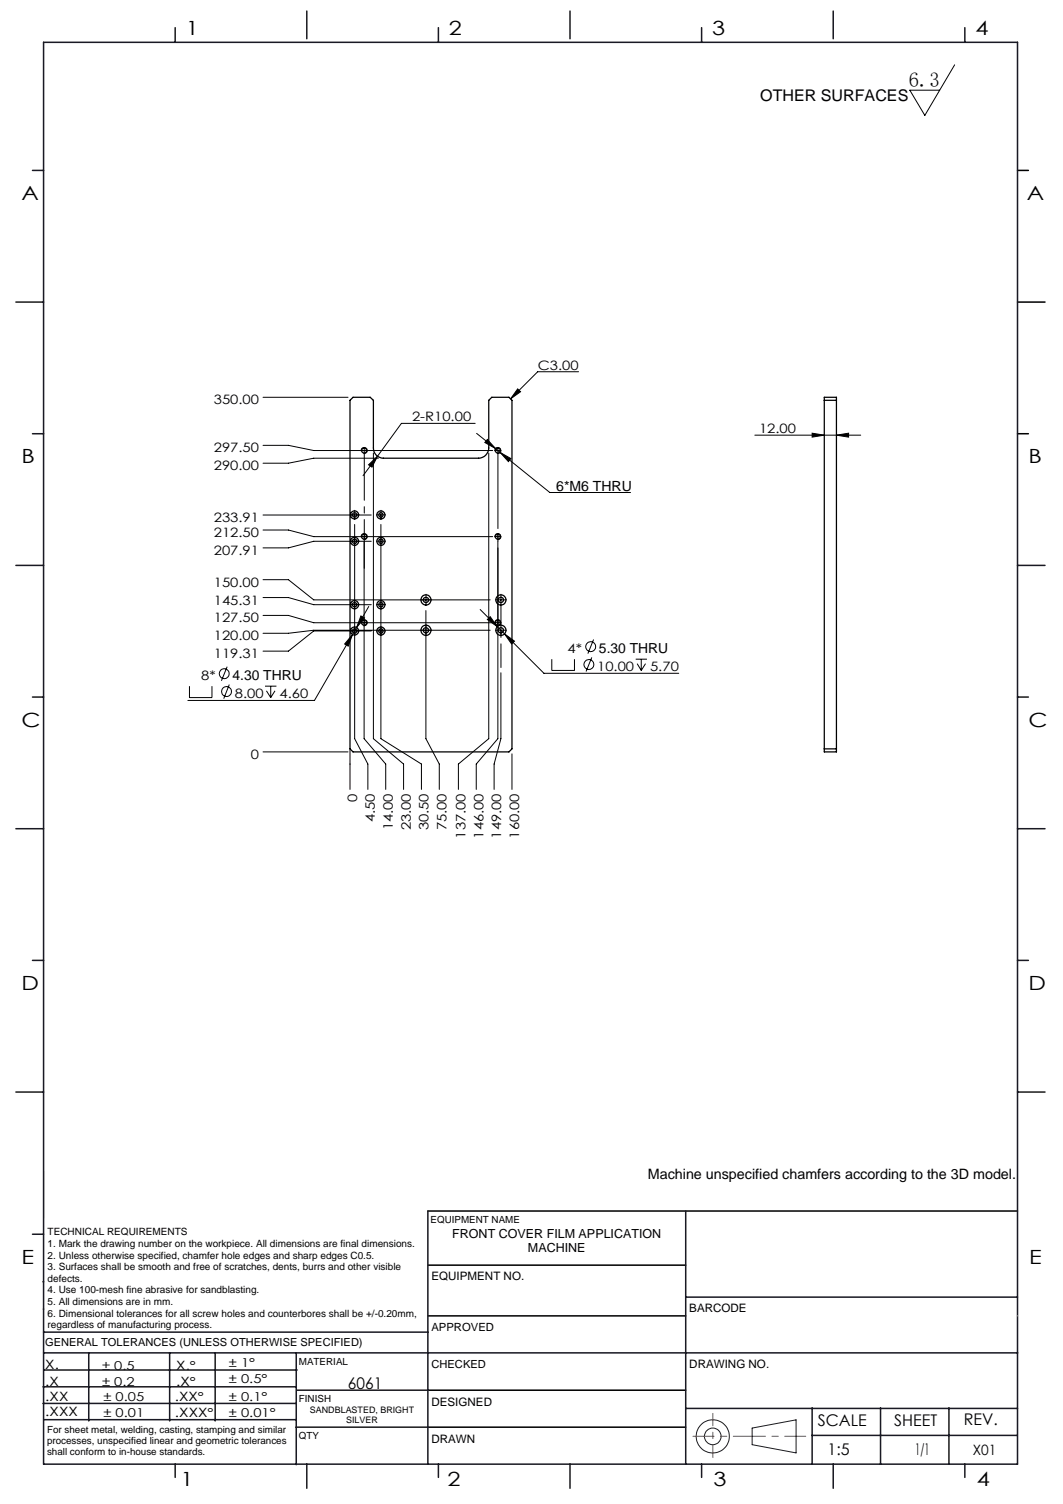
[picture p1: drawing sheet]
<svg xmlns="http://www.w3.org/2000/svg" width="210mm" height="297mm" viewBox="0 0 210 297" stroke-linecap="round" stroke-linejoin="round" font-family="sans-serif">
<g fill="none" stroke="#000" stroke-width=".2">
<path d="M188.6 12.8l-5.9 10-3-5h5.9M52 78.5h16.8M102.3 76.8l.5 .6-1.9 1.4zM114.3 73.4h-8.1l-5.3 5.4M52 87.9h5l5 1.1h35.3M71.4 89.1a.61 .61 0 0 1 .5-.7 .61 .61 0 0 1 .7 .7 .61 .61 0 0 1-.8 .5M71.9 88.9v.2M72.8 91.8l1.8-1.7-1.1 2.1zM73.8 89.5v56.4l5.9 5v5M74.6 90.1l-2.9 3.8M74.8 90.5h-12.8l-5 1h-5M93.9 83.6h-14.6l-4.7 6.5"/>
<path d="M94.2 85.6l3.7 3M96.3 86.8l1.6 1.8-2.1-1.2zM96.6 89.5v56.4l-6 5v5M97.8 89.1a.61 .61 0 0 1 .5-.7 .61 .61 0 0 1 .7 .7 .61 .61 0 0 1-.8 .5M97.9 88.6l.9 .8M98.2 89h.3M98.4 88.9v.2M98.8 89.4l2.1 1.2-.5 .6zM98.8 89.4l9.8 7.9h16M149.1 85.9h20.9M160.4 85.5l2.4 .4-2.4 .4zM165.2 85.9l2.4-.4v.8z"/>
<path d="M52 114.5h5l5 4h34.8M52 118h5l5 1.4h11.3M52 101.7h21.3M52 104.7h5l5 1.3h35.3M70.1 101.6v.2M70.1 103.6v42.3l2.6 5v5M71.4 106.1a.6 .6 0 0 1 .5-.7 .6 .6 0 0 1 .6 .6 .6 .6 0 0 1-.7 .5M71.9 107v38.9l4.3 5v5M71.9 105.9v.2M72.8 119.8l-2.4 4.1M73.3 106.9h-11.3l-5 1.3h-5M75.1 119.4h.3"/>
<path d="M75.1 106.9h.3M75.1 101.7h.3M75.2 103.6v42.3l8.1 5v5M75.2 101.6v.2M84.1 118.4v.2M97.8 106.1a.6 .6 0 0 1 .5-.7 .6 .6 0 0 1 .6 .6 .6 .6 0 0 1-.7 .5M98.2 106h.3M98.4 105.9v.2M98.4 107v38.9l-4.3 5v5M98.8 118.5h.3M99 118.4v.2M37.4 135.5v2.3h4.5v-2.3"/>
<path d="M44.9 131.7l-1.2 2.7M45.3 135.2l-1.1 2.8M52 121.5h5l5 1.5h35.3M52.4 135.5h2.2M52.6 136.4l.9 1.4M53.5 135.5v2.3M54.3 136.4l-.8 1.4M69.6 125.3l-.8 2.3-.7-.4zM69.6 125.3l-7.5 13h-25M70.4 123.9l-.8 1.4M71.3 121.6l.7 .4-1.6 1.9zM71.4 123.1a.6 .6 0 0 1 .5-.7 .6 .6 0 0 1 .6 .6 .6 .6 0 0 1-.7 .5"/>
<path d="M73.3 124.6h-11.3l-5 4h-5M75.1 124.6h.3M84.1 120.6v25.3l2.7 5v5M94.9 120.4l3.3 3.4M96.3 122.3l.5-.5 1.4 2zM96.8 124.5h-34.8l-5 .6h-5M97.8 123.1a.6 .6 0 0 1 .5-.7 .6 .6 0 0 1 .6 .6 .6 .6 0 0 1-.7 .5M98.2 123.8l9.3 9.2h26.6M98.2 123h.3M98.8 124.5h.3M99 124.4v.2M99 132.9v13l-1.4 5v5"/>
<path d="M99.7 125.2l1.9 1.4-.5 .6zM109 130.2v2.2h4.5v-2.2M116.9 129.8l-1.1 2.8M117.3 126.3l-1.2 2.8M125.6 130.2h2.2M125.9 131.1l.8 1.3M126.7 130.2v2.2M127.5 131.1l-.8 1.3M52 148.5h16.8M69.1 147.9v8M101.1 148.9v7"/>
<circle cx="44.3" cy="133" r=".98"/>
<circle cx="44.7" cy="136.6" r=".99"/>
<circle cx="116.4" cy="131.2" r=".98"/>
<circle cx="116.7" cy="127.7" r=".98"/>
</g>
<g fill="none" stroke="#191924" stroke-width=".2">
<path d="M8.6 231.2v9.4M148.6 282l8.7-1.6v6.5l-8.7-1.6z"/>
<circle cx="140.8" cy="283.7" r="3.3"/>
<circle cx="140.8" cy="283.7" r="1.64"/>
</g>
<g fill="none" stroke="#000" stroke-width=".2" stroke-dasharray="15.2 1.3 1.3 1.3">
<path d="M71.8 89h-.4M72 88.8v-.4M72.2 89h.4M98.2 89h-.4M98.4 88.8v-.4M98.4 89.2v34.2M98.6 89h.4M69.9 119.4h-.7M69.9 106.9h-.7M69.9 101.7h-.7M70.1 119.2v-.7M70.1 119.6v.7"/>
<path d="M70.1 106.7v-.7M70.1 107.1v.7M70.1 101.5v-.7M70.1 101.9v.7M70.3 119.4h.7M70.3 106.9h.7M70.3 101.7h.7M71.8 106h-.4M72 105.8v-.4M72 106.2v.4M72.2 106h.4M75.1 119.4h-.7"/>
<path d="M75.1 106.9h-.7M75.1 101.7h-.7M75.3 119.2v-.7M75.3 119.6v.7M75.3 106.7v-.7M75.3 107.1v.7M75.3 101.5v-.7M75.3 101.9v.7M75.5 119.4h.7M75.5 106.9h.7M75.5 101.7h.7M84 118.5h-.9"/>
<path d="M84.2 118.3v-.9M84.2 118.7v.9M84.4 118.5h.9M98.2 106h-.4M98.4 105.8v-.4M98.4 106.2v.4M98.6 106h.4M98.8 118.5h-.9M99 118.3v-.9M99.2 118.5h.9M69.9 124.6h-.7M70.1 124.4v-.7"/>
<path d="M70.1 124.8v.7M70.3 124.6h.7M71.8 123h-.4M72 122.8v-.4M72 123.2v.4M72.2 123h.4M75.1 124.6h-.7M75.3 124.4v-.7M75.3 124.8v.7M75.5 124.6h.7M84 124.5h-.9M84.2 124.3v-.9"/>
<path d="M84.2 124.7v.9M84.4 124.5h.9M98.2 123h-.4M98.4 122.8v-.4M98.4 123.2v.4M98.6 123h.4M98.8 124.5h-.9M99 124.3v-.9M99 124.7v.9M99.2 124.5h.9"/>
</g>
<path d="M99 118.7v13.1" fill="none" stroke="#000" stroke-width=".2" stroke-dasharray="15.2 1.3 1.3 1.3" stroke-dashoffset="10.6"/>
<path d="M72 89.2v23" fill="none" stroke="#000" stroke-width=".2" stroke-dasharray="15.2 1.3 1.3 1.3" stroke-dashoffset="5.6"/>
<path d="M201 33.7h2.2M201 59.7h5.4M201 85.7h2.2M84.5 239.1h116.5M84.6 259.9h50.9M84.6 249.8h50.9M84.6 274.5h50.9M84.5 281.8h51" fill="none" stroke="#000" stroke-width=".3"/>
<path d="M136.9 283.6h22.3" fill="none" stroke="#f00" stroke-width=".2" stroke-dasharray="6.3 1.3 1.3 1.3" stroke-dashoffset="2.2"/>
<path d="M140.8 287.8v-8.7" fill="none" stroke="#f00" stroke-width=".2" stroke-dasharray="6.3 1.3 1.3 1.3" stroke-dashoffset="3.9"/>
<g fill="none" stroke="#191924" stroke-width=".3">
<path d="M8.6 8.4h192.4v280.7h-192.4zM34.6 5.5v2.9M60.6 2.2v5.5M86.6 5.5v2.9M112.6 2.2v5.5M138.6 5.5v2.9M164.6 2.2v5.5M190.6 5.5v2.9M6.4 33.7h2.2M3.1 59.7h5.5M6.4 85.7h2.2M3.1 111.7h5.5"/>
<path d="M201 111.7h5.4M6.4 137.7h2.2M201 137.7h2.2M3.1 163.7h5.5M201 163.7h5.4M6.4 189.6h2.2M201 189.6h2.2M3.1 215.6h5.5M201 215.6h5.4M84.5 239.1v50M135.5 239.1v50M6.4 243.7h2.2"/>
<path d="M8.5 253.1h.1M8.6 258.5h.1M135.5 256.1h65.5M8.5 277.1h49.9M8.5 273.9h49.9M8.6 267.2h192.4M8.6 263.1h75.9M8.8 270.5h49.9M17.5 267.2v13.4M33.5 267.2v13.4M42.5 267.2v13.4M58.5 267.2v22"/>
<path d="M58.6 274.5h26M135.5 278.1h65.5M160.4 278v11.1M174 278v11.1M187.5 278v11.1M8.8 280.3h49.7M34.6 289.1v2.6M58.5 281.8h26M60.6 289.1v4.8M86.6 289.1v2.6M112.6 289.1v4.8M138.6 289.1v2.6"/>
<path d="M160.4 283.5h40.5M164.6 289.1v4.8M190.6 289.1v2.6"/>
</g>
<path d="M201 259.9h.1" fill="none" stroke="#c0c0c0" stroke-width=".2"/>
<path d="M102.3 76.8l.5 .6-1.9 1.4zM72.8 91.8l.7 .4 1.1-2.1zM96.3 122.3l1.9 1.5-1.4-2zM99.7 125.2l1.4 2 .5-.6zM71.3 121.6l-.9 2.3 1.6-1.9zM69.6 125.3l-1.5 1.9 .7 .4zM96.3 86.8l-.5 .6 2.1 1.2zM98.8 89.4l1.6 1.8 .5-.6zM160.4 85.5l2.4 .4-2.4 .4zM165.2 85.9l2.4-.4v.8z" fill="#000"/>
<g fill="none" stroke="#000" stroke-width=".25">
<path d="M69.1 79.1l.6-.6h3.4l.7 .6v9.4a1.99 1.99 0 0 0 1.9 2h18.8a2.05 2.05 0 0 0 2.1-2v-9.4l.6-.6h3.3l.6 .6v68.8l-.6 .6h-30.8l-.6-.6zM162.8 78.5h2.4v70h-2.4zM162.8 79.1h2.4M162.8 147.9h2.4"/>
<circle cx="71.9" cy="89" r=".5"/>
<circle cx="98.4" cy="89" r=".5"/>
<circle cx="70" cy="106.9" r=".8"/>
<circle cx="70" cy="119.4" r=".8"/>
<circle cx="70" cy="101.7" r=".8"/>
<circle cx="70" cy="106.9" r=".43"/>
<circle cx="70" cy="119.4" r=".43"/>
<circle cx="70" cy="101.7" r=".43"/>
<circle cx="71.9" cy="106" r=".5"/>
<circle cx="75.2" cy="106.9" r=".43"/>
<circle cx="75.2" cy="119.4" r=".43"/>
<circle cx="75.2" cy="101.7" r=".43"/>
<circle cx="75.2" cy="119.4" r=".81"/>
<circle cx="75.2" cy="101.7" r=".81"/>
<circle cx="75.2" cy="106.9" r=".81"/>
<circle cx="84.1" cy="118.5" r="1"/>
<circle cx="84.1" cy="118.5" r=".54"/>
<circle cx="98.4" cy="106" r=".5"/>
<circle cx="98.9" cy="118.5" r=".52"/>
<circle cx="99" cy="118.5" r="1"/>
<circle cx="70" cy="124.6" r=".8"/>
<circle cx="70.1" cy="124.6" r=".42"/>
<circle cx="71.9" cy="123" r=".5"/>
<circle cx="75.2" cy="124.6" r=".42"/>
<circle cx="75.2" cy="124.6" r=".81"/>
<circle cx="84.1" cy="124.5" r="1"/>
<circle cx="84.1" cy="124.5" r=".54"/>
<circle cx="98.4" cy="123" r=".5"/>
<circle cx="98.9" cy="124.5" r=".52"/>
<circle cx="99" cy="124.5" r="1"/>
</g>
<text font-size="4.1" x="179.6" y="17.2">6.3</text>
<g font-size="3.9">
<text x="36.7" y="6.9">1</text>
<text x="88.7" y="6.9">2</text>
<text x="140.7" y="6.9">3</text>
<text x="192.7" y="6.9">4</text>
<text x="4.2" y="39.5">A</text>
<text x="202.9" y="39.5">A</text>
<text x="4.2" y="91.5">B</text>
<text x="203.2" y="91.5">B</text>
<text x="4.2" y="143.5">C</text>
<text x="203.2" y="143.5">C</text>
<text x="4.2" y="195.5">D</text>
<text x="203.2" y="195.5">D</text>
<text x="4.2" y="249.6">E</text>
<text x="203.3" y="249.6">E</text>
<text x="35.7" y="293.4">1</text>
<text x="88.4" y="293.4">2</text>
<text x="141" y="293.4">3</text>
<text x="193" y="293.4">4</text>
</g>
<g font-size="3.2">
<text x="150.2" y="20">OTHER SURFACES</text>
<text x="68.7" y="274.2">6061</text>
<text x="161.6" y="281.7">SCALE</text>
<text x="176.7" y="281.5">SHEET</text>
<text x="190.4" y="281.5">REV.</text>
<text x="163.5" y="287.3">1:5</text>
<text x="180.8" y="287.3">1/1</text>
</g>
<g font-size="2.8">
<text x="109.9" y="96.9">6*M6 THRU</text>
<text x="128" y="232.7">Machine unspecified chamfers according to the 3D model.</text>
<text x="192.2" y="287.3">X01</text>
</g>
<g font-size="2.7">
<text x="118.3" y="129">5.30 THRU</text>
<text x="45.9" y="134.4">4.30 THRU</text>
</g>
<g font-size="2.6">
<text x="106.2" y="73">C3.00</text>
<text x="42.2" y="79.8">350.00</text>
<text x="81.4" y="83.2">2-R10.00</text>
<text x="42.2" y="89.3">297.50</text>
<text x="149.9" y="85.6">12.00</text>
<text x="42.2" y="92.9">290.00</text>
<text x="42.2" y="106">212.50</text>
<text x="42.2" y="103.1">233.91</text>
<text x="42.2" y="109.6">207.91</text>
<text x="42.2" y="115.9">150.00</text>
<text x="42.2" y="119.4">145.31</text>
<text x="42.2" y="122.9">127.50</text>
<text x="42.2" y="126.4">120.00</text>
<text x="42.2" y="130">119.31</text>
<text x="112.1" y="129">4*</text>
<text x="39.7" y="134.4">8*</text>
<text x="46.4" y="137.9">8.00</text>
<text x="55.2" y="137.9">4.60</text>
<text x="118" y="132.6">10.00</text>
<text x="128.4" y="132.6">5.70</text>
<text x="49.5" y="149.8">0</text>
<text x="70.6" y="158.3" transform="rotate(-90 70.6 158.3)">0</text>
<text x="74.1" y="162.4" transform="rotate(-90 74.1 162.4)">4.50</text>
<text x="77.6" y="164" transform="rotate(-90 77.6 164)">14.00</text>
<text x="81.1" y="164" transform="rotate(-90 81.1 164)">23.00</text>
<text x="84.7" y="164" transform="rotate(-90 84.7 164)">30.50</text>
<text x="88.2" y="164" transform="rotate(-90 88.2 164)">75.00</text>
<text x="92" y="165.6" transform="rotate(-90 92 165.6)">137.00</text>
<text x="95.5" y="165.6" transform="rotate(-90 95.5 165.6)">146.00</text>
<text x="99" y="165.6" transform="rotate(-90 99 165.6)">149.00</text>
<text x="102.6" y="165.6" transform="rotate(-90 102.6 165.6)">160.00</text>
</g>
<g font-size="2.5">
<text x="89.3" y="244.4">FRONT COVER FILM APPLICATION</text>
<text x="104.3" y="247.3">MACHINE</text>
<text x="8.9" y="273.6">.X</text>
<text x="8.9" y="270.4">X.</text>
<text x="34.8" y="273.7">.X°</text>
<text x="34.8" y="270.5">X.°</text>
<text x="9" y="276.7">.XX</text>
<text x="9" y="279.7">.XXX</text>
<text x="34.5" y="276.7">.XX°</text>
<text x="34.6" y="279.8">.XXX°</text>
</g>
<g font-size="2.4">
<text x="45.2" y="270">± 1°</text>
<text x="20.2" y="270.4">± 0.5</text>
<text x="20.2" y="273.7">± 0.2</text>
<text x="45.2" y="273.2">± 0.5°</text>
<text x="20.4" y="279.7">± 0.01</text>
<text x="20.4" y="276.7">± 0.05</text>
<text x="45.2" y="276.7">± 0.1°</text>
<text x="45.2" y="279.7">± 0.01°</text>
</g>
<g font-size="2.3">
<text x="85.2" y="252.9">EQUIPMENT NO.</text>
<text x="136.2" y="259.2">BARCODE</text>
<text x="136.2" y="270.2">DRAWING NO.</text>
<text x="85.2" y="277.6">DESIGNED</text>
<text x="85.2" y="284.9">DRAWN</text>
</g>
<g font-size="2.2">
<text x="85.2" y="262.8">APPROVED</text>
<text x="8.9" y="265.9">GENERAL TOLERANCES (UNLESS OTHERWISE SPECIFIED)</text>
<text x="85.2" y="270.1">CHECKED</text>
</g>
<g font-size="2">
<text x="9.4" y="243.9">TECHNICAL REQUIREMENTS</text>
<text x="9.4" y="246.2">1. Mark the drawing number on the workpiece. All dimensions are final dimensions.</text>
<text x="9.4" y="248.5">2. Unless otherwise specified, chamfer hole edges and sharp edges C0.5.</text>
<text x="9.4" y="250.8">3. Surfaces shall be smooth and free of scratches, dents, burrs and other visible</text>
<text x="9.4" y="253.1">defects.</text>
<text x="9.4" y="255.4">4. Use 100-mesh fine abrasive for sandblasting.</text>
<text x="9.4" y="257.7">5. All dimensions are in mm.</text>
<text x="9.4" y="260">6. Dimensional tolerances for all screw holes and counterbores shall be +/-0.20mm,</text>
<text x="9.4" y="262.3">regardless of manufacturing process.</text>
</g>
<g font-size="1.9">
<text x="85.1" y="241.5">EQUIPMENT NAME</text>
<text x="59.1" y="269.5">MATERIAL</text>
<text x="59.1" y="276.9">FINISH</text>
<text x="9.3" y="282.9">For sheet metal, welding, casting, stamping and similar</text>
<text x="9.3" y="285.2">processes, unspecified linear and geometric tolerances</text>
<text x="9.3" y="287.4">shall conform to in-house standards.</text>
<text x="59.1" y="284.2">QTY</text>
</g>
<g font-size="1.8">
<text x="61.2" y="279">SANDBLASTED, BRIGHT</text>
<text x="68.4" y="281.1">SILVER</text>
</g>
</svg>
